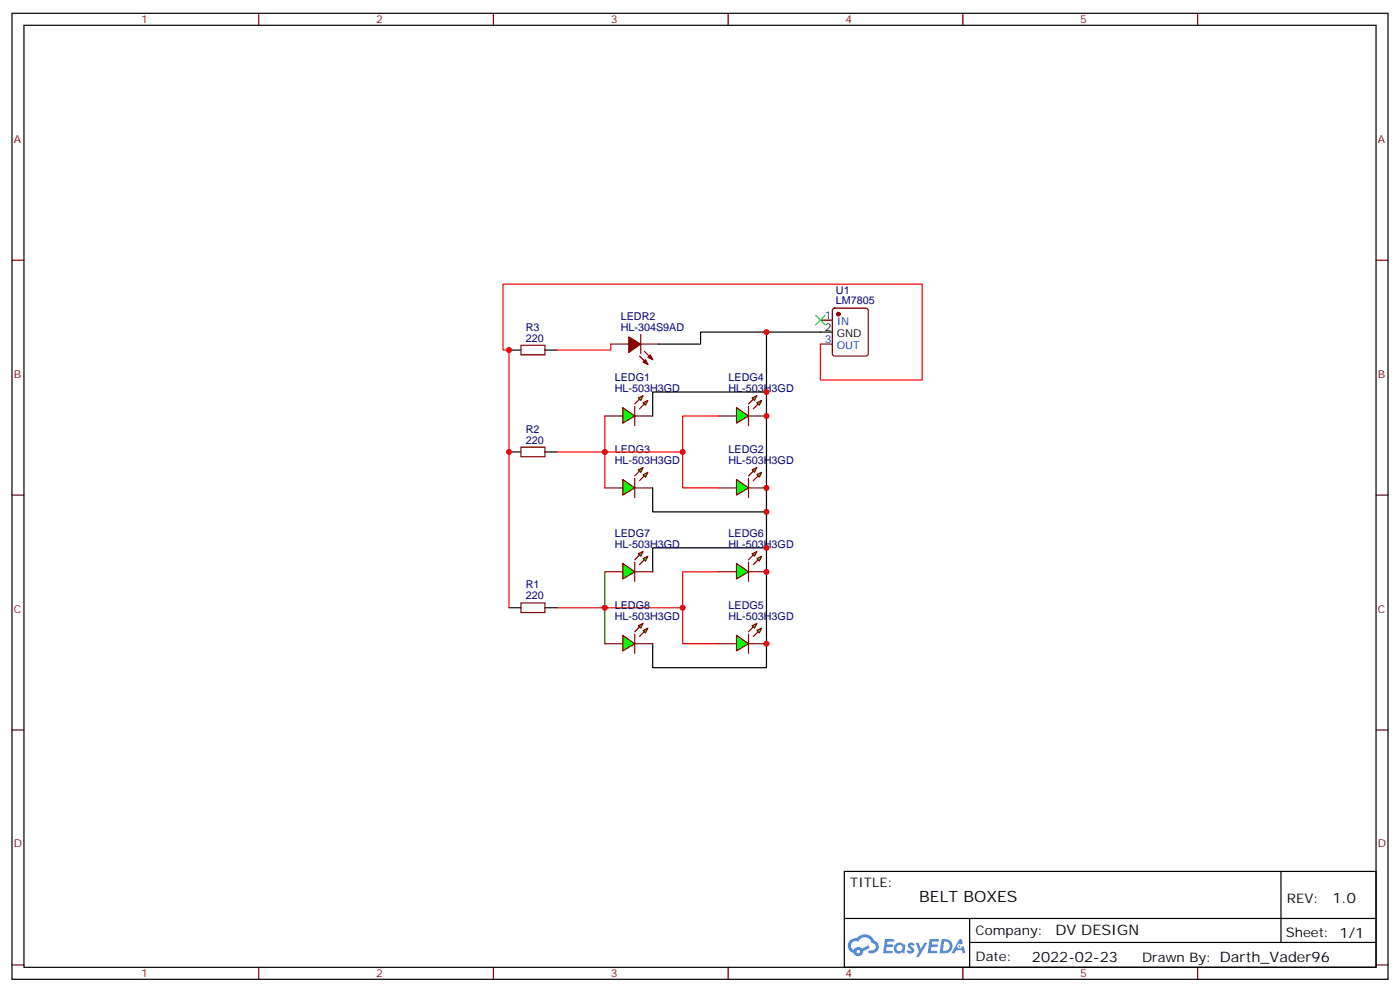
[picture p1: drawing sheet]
<svg xmlns="http://www.w3.org/2000/svg" width="412mm" height="292mm" viewBox="0 0 412 292" stroke-linecap="round" stroke-linejoin="round" font-family="sans-serif">
<g fill="none" stroke="#870000" stroke-width=".35">
<path d="M76.2 3.9v3.5M145.3 3.9v3.5M214.5 3.9v3.5M283.6 3.9v3.5M352.8 3.9v3.5M3.5 76.6h3.6M405.3 76.6h3.6M3.5 145.7h3.6M405.3 145.7h3.6M3.5 214.9h3.6M405.3 214.9h3.6M3.5 284h3.6"/>
<path d="M76.2 284.7v3.6M145.3 284.7v3.6M214.5 284.7v3.6M283.6 284.7v3.6M352.8 284.7v3.6M405.3 284h3.6"/>
</g>
<path d="M3.5 3.9h405.4v284.4h-405.4zM7.1 7.4h398.2v277.3h-398.2zM248.7 256.5h156.6v28.2h-156.6zM377.3 256.5v20.9M248.7 270.4h156.5M285.6 277.4h119.6M285.6 270.4v14.1" fill="none" stroke="#000" stroke-width=".35"/>
<g fill="#5487ff">
<path d="M267.7 277.7a1.22 1.22 0 0 1 1.7 .2l-.4 .6a.47 .47 0 0 0-.3-.4 .47 .47 0 0 0-.5 .2l.1 .2a1.14 1.14 0 0 1 .8 1.8 1.14 1.14 0 0 1-1.9 0l-.2-.2 .5-.6 .7 .5a.29 .29 0 0 0 .3-.3 .29 .29 0 0 0-.2-.3 1.04 1.04 0 0 1-.6-1.7z"/>
<path d="M260.7 276.4h2.4l.3 .2-.2 .5-1.8 .1-.1 .8h1.5l.3 .4-.3 .4h-1.6l-.2 1.1h1.7l.2 .3-.2 .3-2.6 .1z"/>
<path d="M273.8 276.4h2.4l.3 .2-.1 .5-1.8 .1-.2 .8h1.6l.3 .4-.4 .4h-1.6l-.1 1.1h1.7l.2 .3-.2 .3-2.6 .1z"/>
<path d="M282.6 276.4h.7l.3 1.3-.6 .3a.69 .69 0 0 0-1 .3 .69 .69 0 0 0 .4 .9 .69 .69 0 0 0 .9-.6l.5-.2 .6 2.2h-.8l-.2-.9h-1.8l-.5 .9h-.8z"/>
<path d="M269.8 277.5h.8l.6 1.8 1.1-1.8h.9l-2.6 4.2h-.8l.9-1.5z"/>
<path d="M277.4 276.4l-.6 4.2h1.3a2.11 2.11 0 0 0 2.5-2.1 2.11 2.11 0 0 0-2.5-2.1zM278.1 277.2a1.39 1.39 0 0 1 1.7 1.4 1.39 1.39 0 0 1-1.8 1.3h-.3z"/>
<path d="M263.7 278.1a1.54 1.54 0 0 0-.1 2.1 1.54 1.54 0 0 0 2.2 .1l.6 .3 .3-2.3-.2-.3h-.4a1.49 1.49 0 0 0-2.4 .1zM264 279.1a.94 .94 0 0 1 1.8 0 .94 .94 0 0 1-1.8 0z"/>
<path d="M250.4 276.8a2.18 2.18 0 0 0 1.1 3.7 1.44 1.44 0 0 0 1.6 .9 1.44 1.44 0 0 0 1.2-1.4l2-1-.5-.8-1.9 1a1.47 1.47 0 0 0-2.4 .4 1.39 1.39 0 0 1-.7-1.9 1.39 1.39 0 0 1 2-.5 2.12 2.12 0 0 1 2.2-1.3 2.12 2.12 0 0 1 1.9 1.7 1.14 1.14 0 0 1 1.1 1.4 1.14 1.14 0 0 1-1.7 .7 .43 .43 0 0 0-.5 .4 .43 .43 0 0 0 .4 .5 1.98 1.98 0 0 0 2.5-1.2 1.98 1.98 0 0 0-1.2-2.6 3.1 3.1 0 0 0-5.3-.6l-.9 .1zM252.3 280.1a.55 .55 0 0 1 1.1 0 .55 .55 0 0 1-1.1 0z"/>
<circle cx="282.6" cy="278.5" r=".26"/>
</g>
<path d="M149.9 103h3.6M160.5 103h3.5M149.9 133h3.6M160.5 133h3.5" fill="none" stroke="#000" stroke-width=".35"/>
<path d="M188.7 98.5v5.6M153.5 101.6h7v2.9h-7zM179.9 101.3h5.3M188.4 104.8l2.5 2.5M188.7 101.3h5.3M189.8 103.4l2.5 2.5M153.5 131.6h7v2.8h-7z" fill="none" stroke="#870000" stroke-width=".35"/>
<g fill="#870000" stroke="#870000" stroke-width=".35">
<path d="M185.2 99.2l3.5 2.1-3.5 2.5z"/>
<path d="M189.4 106.6l.7-.7 .8 1.4z"/>
<path d="M190.9 105.2l.7-.7 .7 1.4z"/>
</g>
<path d="M183.4 120l3.6 2.4-3.6 2.2z" fill="#0f0" stroke="#870000" stroke-width=".35"/>
<path d="M187 119.6v5.7z" fill="#f00" stroke="#870000" stroke-width=".35"/>
<g fill="#870000" stroke="#870000" stroke-width=".35">
<path d="M187 118.9l1.4-1.4z"/>
<path d="M188.4 120.3l1.4-1.4z"/>
</g>
<g fill="#0f0" stroke="#870000" stroke-width=".35">
<path d="M188 117.2l1.4-.7-.7 1.4z"/>
<path d="M189.4 118.6l1.5-.7-.8 1.4z"/>
</g>
<path d="M178.2 122.4h5.2M187 122.4h5.3" fill="none" stroke="#870000" stroke-width=".35"/>
<path d="M217 120l3.5 2.4-3.5 2.2z" fill="#0f0" stroke="#870000" stroke-width=".35"/>
<path d="M220.5 119.6v5.7z" fill="#f00" stroke="#870000" stroke-width=".35"/>
<g fill="#870000" stroke="#870000" stroke-width=".35">
<path d="M220.5 118.9l1.4-1.4z"/>
<path d="M221.9 120.3l1.4-1.4z"/>
</g>
<g fill="#0f0" stroke="#870000" stroke-width=".35">
<path d="M221.5 117.2l1.5-.7-.8 1.4z"/>
<path d="M223 118.6l1.4-.7-.7 1.4z"/>
</g>
<path d="M211.7 122.4h5.3M220.5 122.4h5.3" fill="none" stroke="#870000" stroke-width=".35"/>
<path d="M183.4 141.1l3.6 2.5-3.6 2.1z" fill="#0f0" stroke="#870000" stroke-width=".35"/>
<path d="M187 140.8v5.6z" fill="#f00" stroke="#870000" stroke-width=".35"/>
<g fill="#870000" stroke="#870000" stroke-width=".35">
<path d="M187 140.1l1.4-1.4z"/>
<path d="M188.4 141.5l1.4-1.4z"/>
</g>
<g fill="#0f0" stroke="#870000" stroke-width=".35">
<path d="M188 138.3l1.4-.7-.7 1.4z"/>
<path d="M189.4 139.7l1.5-.7-.8 1.4z"/>
</g>
<path d="M178.2 143.6h5.2M187 143.6h5.3" fill="none" stroke="#870000" stroke-width=".35"/>
<path d="M217 141.1l3.5 2.5-3.5 2.1z" fill="#0f0" stroke="#870000" stroke-width=".35"/>
<path d="M220.5 140.8v5.6z" fill="#f00" stroke="#870000" stroke-width=".35"/>
<g fill="#870000" stroke="#870000" stroke-width=".35">
<path d="M220.5 140.1l1.4-1.4z"/>
<path d="M223.3 140.1l-1.4 1.4z"/>
</g>
<g fill="#0f0" stroke="#870000" stroke-width=".35">
<path d="M221.5 138.3l1.5-.7-.8 1.4z"/>
<path d="M223 139.7l1.4-.7-.7 1.4z"/>
</g>
<path d="M211.7 143.6h5.3M220.5 143.6h5.3" fill="none" stroke="#870000" stroke-width=".35"/>
<path d="M179.9 101.3v1.7h-15.9M178.2 122.4v21.2M201.1 133v10.6h10.6M211.7 122.4h-10.6v10.6h-37.1M201.1 178.9v10.6h10.6M211.7 168.3h-10.6v10.6h-37.1" fill="none" stroke="#f00" stroke-width=".35"/>
<path d="M192.3 122.4v-7h33.5v35.3h-33.5v-7.1M192.3 168.3v-7h33.5v35.2h-33.5v-7" fill="none" stroke="#000" stroke-width=".35"/>
<path d="M178.2 168.3v21.2" fill="none" stroke="#008700" stroke-width=".35"/>
<path d="M217 187l3.5 2.5-3.5 2.1z" fill="#0f0" stroke="#870000" stroke-width=".35"/>
<path d="M220.5 186.7v5.6z" fill="#f00" stroke="#870000" stroke-width=".35"/>
<g fill="#870000" stroke="#870000" stroke-width=".35">
<path d="M220.5 185.9l1.4-1.4z"/>
<path d="M221.9 187.4l1.4-1.5z"/>
</g>
<g fill="#0f0" stroke="#870000" stroke-width=".35">
<path d="M221.5 184.2l1.5-.7-.8 1.4z"/>
<path d="M223 185.6l1.4-.7-.7 1.4z"/>
</g>
<path d="M211.7 189.5h5.3M220.5 189.5h5.3" fill="none" stroke="#870000" stroke-width=".35"/>
<path d="M183.4 187l3.6 2.5-3.6 2.1z" fill="#0f0" stroke="#870000" stroke-width=".35"/>
<path d="M187 186.7v5.6z" fill="#f00" stroke="#870000" stroke-width=".35"/>
<g fill="#870000" stroke="#870000" stroke-width=".35">
<path d="M187 185.9l1.4-1.4z"/>
<path d="M188.4 187.4l1.4-1.5z"/>
</g>
<g fill="#0f0" stroke="#870000" stroke-width=".35">
<path d="M188 184.2l1.4-.7-.7 1.4z"/>
<path d="M189.4 185.6l1.5-.7-.8 1.4z"/>
</g>
<path d="M178.2 189.5h5.2M187 189.5h5.3" fill="none" stroke="#870000" stroke-width=".35"/>
<path d="M217 165.8l3.5 2.5-3.5 2.1z" fill="#0f0" stroke="#870000" stroke-width=".35"/>
<path d="M220.5 165.5v5.6z" fill="#f00" stroke="#870000" stroke-width=".35"/>
<g fill="#870000" stroke="#870000" stroke-width=".35">
<path d="M220.5 164.8l1.4-1.4z"/>
<path d="M223.3 164.8l-1.4 1.4z"/>
</g>
<g fill="#0f0" stroke="#870000" stroke-width=".35">
<path d="M221.5 163l1.5-.7-.8 1.4z"/>
<path d="M223 164.4l1.4-.7-.7 1.4z"/>
</g>
<path d="M211.7 168.3h5.3M220.5 168.3h5.3" fill="none" stroke="#870000" stroke-width=".35"/>
<path d="M183.4 165.8l3.6 2.5-3.6 2.1z" fill="#0f0" stroke="#870000" stroke-width=".35"/>
<path d="M187 165.5v5.6z" fill="#f00" stroke="#870000" stroke-width=".35"/>
<g fill="#870000" stroke="#870000" stroke-width=".35">
<path d="M187 164.8l1.4-1.4z"/>
<path d="M189.8 164.8l-1.4 1.4z"/>
</g>
<g fill="#0f0" stroke="#870000" stroke-width=".35">
<path d="M188 163l1.4-.7-.7 1.4z"/>
<path d="M189.4 164.4l1.5-.7-.8 1.4z"/>
</g>
<path d="M241.7 94.2h3.5M245.4 90.9l.5-.2h9.2l.5 .2 .2 .5v12.7l-.3 .5-.4 .2h-9.2l-.5-.2-.2-.5v-12.7zM241.7 101.3h3.5M153.5 177.5h7v2.8h-7zM178.2 168.3h5.2M187 168.3h5.3" fill="none" stroke="#870000" stroke-width=".35"/>
<path d="M225.8 97.8v17.6M245.2 97.8h-38.8v3.5h-12.4M225.8 150.7v10.6M149.9 178.9h3.6M160.5 178.9h3.5" fill="none" stroke="#000" stroke-width=".35"/>
<circle cx="246.9" cy="92.5" r=".53" fill="#870000" stroke="#870000" stroke-width=".35"/>
<path d="M241.7 101.3v10.6h29.9v-28.3h-123.4v19.4h1.7v75.9" fill="none" stroke="#f00" stroke-width=".35"/>
<path d="M240.2 92.8l2.9 2.8M243.1 92.8l-2.9 2.8" fill="none" stroke="#3c3" stroke-width=".35"/>
<g fill="#c00">
<circle cx="178.2" cy="133" r=".88"/>
<circle cx="201.1" cy="178.9" r=".88"/>
<circle cx="178.2" cy="178.9" r=".88"/>
<circle cx="149.9" cy="133" r=".88"/>
<circle cx="225.8" cy="161.3" r=".88"/>
<circle cx="225.8" cy="150.7" r=".88"/>
<circle cx="225.8" cy="97.8" r=".88"/>
<circle cx="225.8" cy="115.4" r=".88"/>
<circle cx="201.1" cy="133" r=".88"/>
<circle cx="149.9" cy="103" r=".88"/>
<circle cx="225.8" cy="189.5" r=".88"/>
<circle cx="225.8" cy="168.3" r=".88"/>
<circle cx="225.8" cy="143.6" r=".88"/>
<circle cx="225.8" cy="122.4" r=".88"/>
</g>
<text font-size="4.6" x="270.8" y="265.5">BELT BOXES</text>
<g font-size="4.2">
<text x="392.5" y="265.8">1.0</text>
<text x="310.9" y="275.3">DV DESIGN</text>
<text x="304" y="283.1">2022-02-23</text>
</g>
<g font-size="3.9">
<text x="250.5" y="261.1">TITLE:</text>
<text x="379.1" y="265.8">REV:</text>
<text x="287.4" y="275.3">Company:</text>
<text x="378.7" y="275.9">Sheet: 1/1</text>
<text x="287.4" y="283">Date:</text>
<text x="336.4" y="283.1">Drawn By: Darth_Vader96</text>
</g>
<g font-size="3.2" fill="#800">
<text x="41.6" y="6.9">1</text>
<text x="110.8" y="6.9">2</text>
<text x="179.9" y="6.9">3</text>
<text x="249.1" y="6.9">4</text>
<text x="318.2" y="6.9">5</text>
<text x="4.1" y="42">A</text>
<text x="405.9" y="42">A</text>
<text x="4.1" y="111.2">B</text>
<text x="405.9" y="111.2">B</text>
<text x="4.1" y="180.3">C</text>
<text x="405.9" y="180.3">C</text>
<text x="4.1" y="249.4">D</text>
<text x="405.9" y="249.4">D</text>
<text x="41.6" y="287.7">1</text>
<text x="110.8" y="287.7">2</text>
<text x="179.9" y="287.7">3</text>
<text x="249.1" y="287.7">4</text>
<text x="318.2" y="287.7">5</text>
</g>
<g font-size="3.2" fill="#000080">
<text x="246.2" y="89.6">LM7805</text>
<text x="246.3" y="86.4">U1</text>
<text x="182.9" y="94.2">LEDR2</text>
<text x="154.9" y="100.6">220</text>
<text x="154.9" y="97.4">R3</text>
<text x="182.9" y="97.4">HL-304S9AD</text>
<text x="181.1" y="112.2">LEDG1</text>
<text x="214.6" y="112.2">LEDG4</text>
<text x="181.1" y="115.4">HL-503H3GD</text>
<text x="214.6" y="115.4">HL-503H3GD</text>
<text x="154.9" y="130.6">220</text>
<text x="154.9" y="127.3">R2</text>
<text x="181.1" y="136.6">HL-503H3GD</text>
<text x="181.1" y="133.4">LEDG3</text>
<text x="214.6" y="136.6">HL-503H3GD</text>
<text x="214.6" y="133.4">LEDG2</text>
<text x="181.1" y="161.3">HL-503H3GD</text>
<text x="181.1" y="158.1">LEDG7</text>
<text x="214.6" y="161.3">HL-503H3GD</text>
<text x="214.6" y="158.1">LEDG6</text>
<text x="154.9" y="173.2">R1</text>
<text x="154.9" y="176.4">220</text>
<text x="181.1" y="179.3">LEDG8</text>
<text x="214.6" y="179.3">LEDG5</text>
<text x="181.1" y="182.4">HL-503H3GD</text>
<text x="214.6" y="182.4">HL-503H3GD</text>
</g>
<g font-size="3.2" fill="#00f">
<text x="243" y="93.9">1</text>
<text x="246.5" y="95.6">IN</text>
<text x="243" y="100.9">3</text>
<text x="246.5" y="102.7">OUT</text>
</g>
<g font-size="3.2">
<text x="243" y="97.4">2</text>
<text x="246.5" y="99.2">GND</text>
</g>
</svg>
